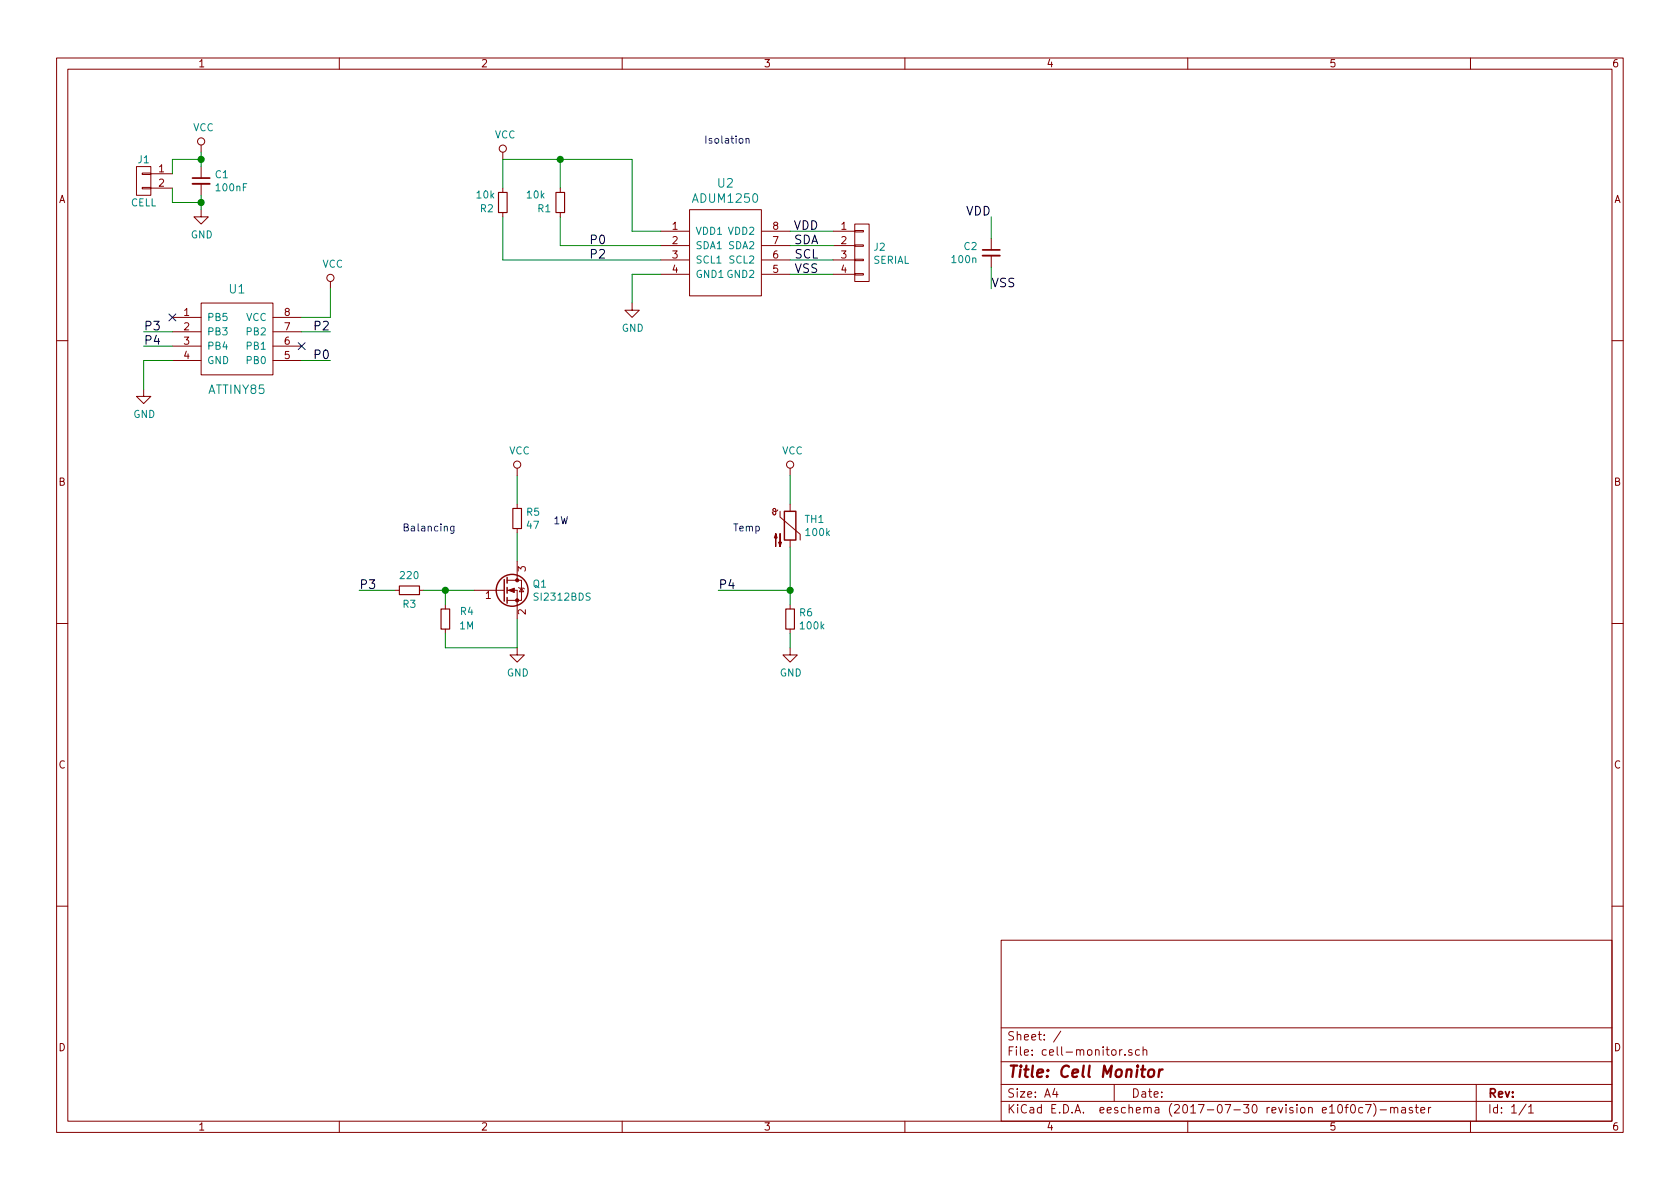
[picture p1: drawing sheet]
EESchema Schematic File Version 2
LIBS:power
LIBS:device
LIBS:transistors
LIBS:conn
LIBS:linear
LIBS:regul
LIBS:74xx
LIBS:cmos4000
LIBS:adc-dac
LIBS:memory
LIBS:xilinx
LIBS:microcontrollers
LIBS:dsp
LIBS:microchip
LIBS:analog_switches
LIBS:motorola
LIBS:texas
LIBS:intel
LIBS:audio
LIBS:interface
LIBS:digital-audio
LIBS:philips
LIBS:display
LIBS:cypress
LIBS:siliconi
LIBS:opto
LIBS:atmel
LIBS:contrib
LIBS:valves
LIBS:cell-monitor
EELAYER 26 0
EELAYER END
$Descr A4 11693 8268
encoding utf-8
Sheet 1 1
Title "Cell Monitor"
Date ""
Rev ""
Comp ""
Comment1 ""
Comment2 ""
Comment3 ""
Comment4 ""
$EndDescr
$Comp
L CONN_01X02 J1
U 1 1
P 1000 1250
F 0 "J1" H 1000 1400 50  0000 C CNN
F 1 "CELL" H 1000 1100 50  0000 C CNN
F 2 "Connectors:bornier2" H 1000 1250 50  0001 C CNN
F 3 "" H 1000 1250 50  0001 C CNN
	1    1000 1250
	-1   0    0    -1  
$EndComp
$Comp
L CONN_01X04 J2
U 1 1
P 6000 1750
F 0 "J2" H 6077 1791 50  0000 L CNN
F 1 "SERIAL" H 6077 1700 50  0000 L CNN
F 2 "Pin_Headers:Pin_Header_Straight_1x04_Pitch2.54mm" H 6000 1750 50  0001 C CNN
F 3 "" H 6000 1750 50  0001 C CNN
	1    6000 1750
	1    0    0    -1  
$EndComp
$Comp
L C_Small C2
U 1 1
P 6900 1750
F 0 "C2" H 6992 1796 50  0000 L CNN
F 1 "100n" H 6992 1705 50  0000 L CNN
F 2 "Capacitors_SMD:C_1206_HandSoldering" H 6900 1750 50  0001 C CNN
F 3 "" H 6900 1750 50  0001 C CNN
	1    6900 1750
	-1   0    0    -1  
$EndComp
$Comp
L GND #PWR03
U 1 1
P 1400 1450
F 0 "#PWR03" H 1400 1200 50  0001 C CNN
F 1 "GND" H 1405 1277 50  0000 C CNN
F 2 "" H 1400 1450 50  0001 C CNN
F 3 "" H 1400 1450 50  0001 C CNN
	1    1400 1450
	1    0    0    -1  
$EndComp
$Comp
L R_Small R4
U 1 1
P 3100 4300
F 0 "R4" H 2950 4250 50  0000 C CNN
F 1 "1M" H 2950 4350 50  0000 C CNN
F 2 "Resistors_SMD:R_1206_HandSoldering" H 3100 4300 50  0001 C CNN
F 3 "" H 3100 4300 50  0001 C CNN
	1    3100 4300
	-1   0    0    1   
$EndComp
$Comp
L R_Small R5
U 1 1
P 3600 3600
F 0 "R5" H 3659 3646 50  0000 L CNN
F 1 "47" H 3659 3555 50  0000 L CNN
F 2 "Resistors_SMD:R_2512_HandSoldering" H 3600 3600 50  0001 C CNN
F 3 "" H 3600 3600 50  0001 C CNN
	1    3600 3600
	1    0    0    -1  
$EndComp
$Comp
L GND #PWR04
U 1 1
P 3600 4500
F 0 "#PWR04" H 3600 4250 50  0001 C CNN
F 1 "GND" H 3605 4327 50  0000 C CNN
F 2 "" H 3600 4500 50  0001 C CNN
F 3 "" H 3600 4500 50  0001 C CNN
	1    3600 4500
	1    0    0    -1  
$EndComp
Wire Wire Line
	3600 3900 3600 3700
Wire Wire Line
	3600 4300 3600 4500
Text Notes 3850 3650 0    50   ~ 0
1W
Wire Wire Line
	3600 3300 3600 3500
$Comp
L VCC #PWR05
U 1 1
P 1400 1050
F 0 "#PWR05" H 1400 900 50  0001 C CNN
F 1 "VCC" H 1417 1223 50  0000 C CNN
F 2 "" H 1400 1050 50  0001 C CNN
F 3 "" H 1400 1050 50  0001 C CNN
	1    1400 1050
	1    0    0    -1  
$EndComp
Text Label 2500 4100 0    60   ~ 0
P3
$Comp
L VCC #PWR06
U 1 1
P 3600 3300
F 0 "#PWR06" H 3600 3150 50  0001 C CNN
F 1 "VCC" H 3617 3473 50  0000 C CNN
F 2 "" H 3600 3300 50  0001 C CNN
F 3 "" H 3600 3300 50  0001 C CNN
	1    3600 3300
	1    0    0    -1  
$EndComp
$Comp
L VCC #PWR07
U 1 1
P 2300 2000
F 0 "#PWR07" H 2300 1850 50  0001 C CNN
F 1 "VCC" H 2317 2173 50  0000 C CNN
F 2 "" H 2300 2000 50  0001 C CNN
F 3 "" H 2300 2000 50  0001 C CNN
	1    2300 2000
	1    0    0    -1  
$EndComp
$Comp
L GND #PWR08
U 1 1
P 1000 2700
F 0 "#PWR08" H 1000 2450 50  0001 C CNN
F 1 "GND" H 1005 2527 50  0000 C CNN
F 2 "" H 1000 2700 50  0001 C CNN
F 3 "" H 1000 2700 50  0001 C CNN
	1    1000 2700
	1    0    0    -1  
$EndComp
$Comp
L C_Small C1
U 1 1
P 1400 1250
F 0 "C1" H 1492 1296 50  0000 L CNN
F 1 "100nF" H 1492 1205 50  0000 L CNN
F 2 "Capacitors_SMD:C_1206_HandSoldering" H 1400 1250 50  0001 C CNN
F 3 "" H 1400 1250 50  0001 C CNN
	1    1400 1250
	1    0    0    -1  
$EndComp
Wire Wire Line
	1400 1050 1400 1150
Wire Wire Line
	1400 1350 1400 1450
Wire Wire Line
	1200 1200 1200 1100
Wire Wire Line
	1200 1100 1400 1100
Connection ~ 1400 1100
Wire Wire Line
	1200 1300 1200 1400
Wire Wire Line
	1200 1400 1400 1400
Connection ~ 1400 1400
$Comp
L ATTINY85 U1
U 1 1
P 1650 2350
F 0 "U1" H 1650 2700 60  0000 C CNN
F 1 "ATTINY85" H 1650 2000 60  0000 C CNN
F 2 "Housings_DIP:DIP-8_W7.62mm_Socket" H 1650 2200 60  0001 C CNN
F 3 "" H 1650 2200 60  0001 C CNN
	1    1650 2350
	1    0    0    -1  
$EndComp
Text Label 2300 2500 2    60   ~ 0
P0
Text Label 1000 2300 0    60   ~ 0
P3
Text Label 1000 2400 0    60   ~ 0
P4
Wire Wire Line
	2100 2500 2300 2500
Wire Wire Line
	1000 2400 1200 2400
Wire Wire Line
	1000 2300 1200 2300
Wire Wire Line
	1200 2500 1000 2500
Wire Wire Line
	1000 2500 1000 2700
Wire Wire Line
	2100 2200 2300 2200
Wire Wire Line
	2300 2200 2300 2000
NoConn ~ 1200 2200
NoConn ~ 2100 2400
Text Notes 2800 3700 0    50   ~ 0
Balancing
Text Notes 4900 1000 0    50   ~ 0
Isolation
$Comp
L Thermistor_NTC TH1
U 1 1
P 5500 3650
F 0 "TH1" H 5598 3696 50  0000 L CNN
F 1 "100k" H 5598 3605 50  0000 L CNN
F 2 "Pin_Headers:Pin_Header_Straight_1x02_Pitch2.54mm" H 5500 3700 50  0001 C CNN
F 3 "" H 5500 3700 50  0001 C CNN
	1    5500 3650
	1    0    0    -1  
$EndComp
$Comp
L VCC #PWR09
U 1 1
P 5500 3300
F 0 "#PWR09" H 5500 3150 50  0001 C CNN
F 1 "VCC" H 5517 3473 50  0000 C CNN
F 2 "" H 5500 3300 50  0001 C CNN
F 3 "" H 5500 3300 50  0001 C CNN
	1    5500 3300
	1    0    0    -1  
$EndComp
Wire Wire Line
	5500 3500 5500 3300
$Comp
L R_Small R6
U 1 1
P 5500 4300
F 0 "R6" H 5559 4346 50  0000 L CNN
F 1 "100k" H 5559 4255 50  0000 L CNN
F 2 "Resistors_SMD:R_1206_HandSoldering" H 5500 4300 50  0001 C CNN
F 3 "" H 5500 4300 50  0001 C CNN
	1    5500 4300
	1    0    0    -1  
$EndComp
$Comp
L GND #PWR010
U 1 1
P 5500 4500
F 0 "#PWR010" H 5500 4250 50  0001 C CNN
F 1 "GND" H 5505 4327 50  0000 C CNN
F 2 "" H 5500 4500 50  0001 C CNN
F 3 "" H 5500 4500 50  0001 C CNN
	1    5500 4500
	1    0    0    -1  
$EndComp
Wire Wire Line
	5500 3800 5500 4200
Wire Wire Line
	5500 4500 5500 4400
Text Label 2300 2300 2    60   ~ 0
P2
Wire Wire Line
	2100 2300 2300 2300
Text Label 5000 4100 0    60   ~ 0
P4
Wire Wire Line
	5000 4100 5500 4100
Connection ~ 5500 4100
Text Notes 5100 3700 0    50   ~ 0
Temp
Wire Wire Line
	3100 4400 3100 4500
Wire Wire Line
	3100 4500 3600 4500
$Comp
L R_Small R3
U 1 1
P 2850 4100
F 0 "R3" V 2750 4100 50  0000 C CNN
F 1 "220" V 2950 4100 50  0000 C CNN
F 2 "Resistors_SMD:R_1206_HandSoldering" H 2850 4100 50  0001 C CNN
F 3 "" H 2850 4100 50  0001 C CNN
	1    2850 4100
	0    -1   -1   0   
$EndComp
Wire Wire Line
	2500 4100 2750 4100
Wire Wire Line
	3100 4200 3100 4100
Wire Wire Line
	2950 4100 3300 4100
Connection ~ 3100 4100
$Comp
L Q_NMOS_GSD Q1
U 1 1
P 3500 4100
F 0 "Q1" H 3705 4146 50  0000 L CNN
F 1 "SI2312BDS" H 3705 4055 50  0000 L CNN
F 2 "TO_SOT_Packages_SMD:SOT-23" H 3700 4200 50  0001 C CNN
F 3 "" H 3500 4100 50  0001 C CNN
	1    3500 4100
	1    0    0    -1  
$EndComp
$Comp
L ADUM1250 U2
U 1 1
P 5050 1750
F 0 "U2" H 5050 2237 60  0000 C CNN
F 1 "ADUM1250" H 5050 2131 60  0000 C CNN
F 2 "Housings_SOIC:SOIC-8_3.9x4.9mm_Pitch1.27mm" H 5050 1750 60  0001 C CNN
F 3 "" H 5050 1750 60  0001 C CNN
	1    5050 1750
	1    0    0    -1  
$EndComp
$Comp
L GND #PWR02
U 1 1
P 4400 2100
F 0 "#PWR02" H 4400 1850 50  0001 C CNN
F 1 "GND" H 4405 1927 50  0000 C CNN
F 2 "" H 4400 2100 50  0001 C CNN
F 3 "" H 4400 2100 50  0001 C CNN
	1    4400 2100
	1    0    0    -1  
$EndComp
$Comp
L R_Small R1
U 1 1
P 3900 1400
F 0 "R1" H 3959 1446 50  0000 L CNN
F 1 "10k" H 4000 1350 50  0000 L CNN
F 2 "Resistors_SMD:R_1206_HandSoldering" H 3900 1400 50  0001 C CNN
F 3 "" H 3900 1400 50  0001 C CNN
	1    3900 1400
	-1   0    0    1   
$EndComp
$Comp
L R_Small R2
U 1 1
P 3500 1400
F 0 "R2" H 3559 1446 50  0000 L CNN
F 1 "10k" H 3550 1350 50  0000 L CNN
F 2 "Resistors_SMD:R_1206_HandSoldering" H 3500 1400 50  0001 C CNN
F 3 "" H 3500 1400 50  0001 C CNN
	1    3500 1400
	-1   0    0    1   
$EndComp
Wire Wire Line
	5500 1700 5800 1700
Wire Wire Line
	5500 1800 5800 1800
Text Label 5700 1600 2    60   ~ 0
VDD
Text Label 5700 1700 2    60   ~ 0
SDA
Text Label 5700 1800 2    60   ~ 0
SCL
Text Label 5700 1900 2    60   ~ 0
VSS
Wire Wire Line
	5500 1600 5800 1600
Wire Wire Line
	5500 1900 5800 1900
Text Label 6900 1500 2    60   ~ 0
VDD
Text Label 6900 2000 0    60   ~ 0
VSS
Wire Wire Line
	6900 1500 6900 1650
Wire Wire Line
	6900 1850 6900 2000
Text Label 4100 1700 0    60   ~ 0
P0
Wire Wire Line
	3900 1700 4600 1700
Text Label 4100 1800 0    60   ~ 0
P2
Wire Wire Line
	3500 1800 4600 1800
$Comp
L VCC #PWR011
U 1 1
P 3500 1100
F 0 "#PWR011" H 3500 950 50  0001 C CNN
F 1 "VCC" H 3517 1273 50  0000 C CNN
F 2 "" H 3500 1100 50  0001 C CNN
F 3 "" H 3500 1100 50  0001 C CNN
	1    3500 1100
	1    0    0    -1  
$EndComp
Wire Wire Line
	4400 1900 4600 1900
Wire Wire Line
	4400 1900 4400 2100
Wire Wire Line
	4400 1600 4600 1600
Wire Wire Line
	4400 1100 4400 1600
Wire Wire Line
	3900 1700 3900 1500
Wire Wire Line
	3500 1800 3500 1500
Wire Wire Line
	3500 1100 3500 1300
Wire Wire Line
	3900 1300 3900 1100
Wire Wire Line
	3500 1100 4400 1100
Connection ~ 3900 1100
$EndSCHEMATC
